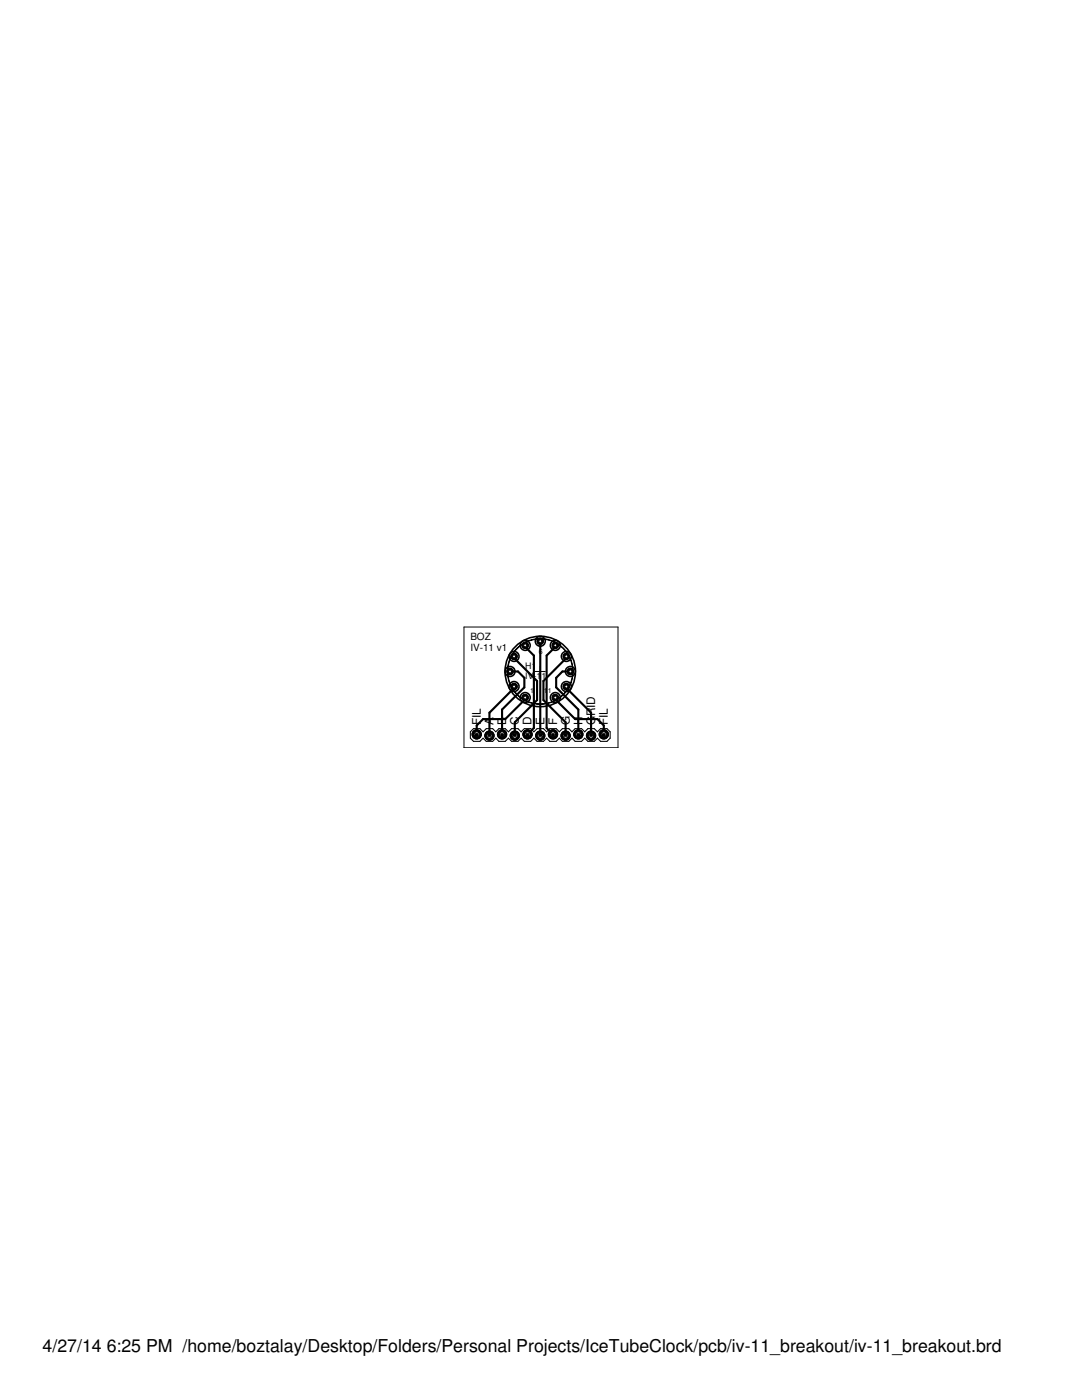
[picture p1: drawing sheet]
<svg xmlns="http://www.w3.org/2000/svg" width="216mm" height="279mm" viewBox="0 0 216 279" stroke-linecap="round" stroke-linejoin="round" font-family="sans-serif">
<path d="M102.6 131v.3l4.6 4.6v3.8l-4.5 4.4v2.7M104.8 139.2v.4l-4 3.9h-4.4l-1.3 1.3v1.8M110.8 139.2v.4l4 3.9h4.4l1.3 1.3v1.8M113 131v.3l-4.6 4.6v3.8l4.5 4.4v2.7" fill="none" stroke="#000" stroke-width=".42"/>
<circle cx="95.1" cy="146.6" r=".93" fill="#000" stroke="#000" stroke-width=".2"/>
<circle cx="95.1" cy="146.6" r=".51" fill="#fff" stroke="#000" stroke-width=".2"/>
<circle cx="97.7" cy="146.8" r=".93" fill="#000" stroke="#000" stroke-width=".2"/>
<circle cx="97.7" cy="146.8" r=".51" fill="#fff" stroke="#000" stroke-width=".2"/>
<circle cx="100.2" cy="146.6" r=".93" fill="#000" stroke="#000" stroke-width=".2"/>
<circle cx="100.2" cy="146.6" r=".51" fill="#fff" stroke="#000" stroke-width=".2"/>
<circle cx="102.7" cy="146.8" r=".93" fill="#000" stroke="#000" stroke-width=".2"/>
<circle cx="102.7" cy="146.8" r=".51" fill="#fff" stroke="#000" stroke-width=".2"/>
<circle cx="105.3" cy="146.6" r=".93" fill="#000" stroke="#000" stroke-width=".2"/>
<circle cx="105.3" cy="146.6" r=".51" fill="#fff" stroke="#000" stroke-width=".2"/>
<circle cx="107.8" cy="146.8" r=".93" fill="#000" stroke="#000" stroke-width=".2"/>
<circle cx="107.8" cy="146.8" r=".51" fill="#fff" stroke="#000" stroke-width=".2"/>
<circle cx="110.3" cy="146.6" r=".93" fill="#000" stroke="#000" stroke-width=".2"/>
<circle cx="110.3" cy="146.6" r=".51" fill="#fff" stroke="#000" stroke-width=".2"/>
<circle cx="112.9" cy="146.8" r=".93" fill="#000" stroke="#000" stroke-width=".2"/>
<circle cx="112.9" cy="146.8" r=".51" fill="#fff" stroke="#000" stroke-width=".2"/>
<circle cx="115.4" cy="146.6" r=".93" fill="#000" stroke="#000" stroke-width=".2"/>
<circle cx="115.4" cy="146.6" r=".51" fill="#fff" stroke="#000" stroke-width=".2"/>
<circle cx="117.9" cy="146.8" r=".93" fill="#000" stroke="#000" stroke-width=".2"/>
<circle cx="117.9" cy="146.8" r=".51" fill="#fff" stroke="#000" stroke-width=".2"/>
<circle cx="120.5" cy="146.6" r=".93" fill="#000" stroke="#000" stroke-width=".2"/>
<circle cx="120.5" cy="146.6" r=".51" fill="#fff" stroke="#000" stroke-width=".2"/>
<circle cx="110.8" cy="139.2" r=".64" fill="#000" stroke="#000" stroke-width=".2"/>
<circle cx="110.8" cy="139.2" r=".3" fill="#fff" stroke="#000" stroke-width=".2"/>
<circle cx="113" cy="137" r=".64" fill="#000" stroke="#000" stroke-width=".2"/>
<circle cx="113" cy="137" r=".3" fill="#fff" stroke="#000" stroke-width=".2"/>
<circle cx="113.8" cy="134" r=".64" fill="#000" stroke="#000" stroke-width=".2"/>
<circle cx="113.8" cy="134" r=".3" fill="#fff" stroke="#000" stroke-width=".2"/>
<circle cx="113" cy="131" r=".64" fill="#000" stroke="#000" stroke-width=".2"/>
<circle cx="113" cy="131" r=".3" fill="#fff" stroke="#000" stroke-width=".2"/>
<circle cx="110.8" cy="128.8" r=".64" fill="#000" stroke="#000" stroke-width=".2"/>
<circle cx="110.8" cy="128.8" r=".3" fill="#fff" stroke="#000" stroke-width=".2"/>
<circle cx="107.8" cy="128" r=".64" fill="#000" stroke="#000" stroke-width=".2"/>
<circle cx="107.8" cy="128" r=".3" fill="#fff" stroke="#000" stroke-width=".2"/>
<circle cx="104.8" cy="128.8" r=".64" fill="#000" stroke="#000" stroke-width=".2"/>
<circle cx="104.8" cy="128.8" r=".3" fill="#fff" stroke="#000" stroke-width=".2"/>
<circle cx="102.6" cy="131" r=".64" fill="#000" stroke="#000" stroke-width=".2"/>
<circle cx="102.6" cy="131" r=".3" fill="#fff" stroke="#000" stroke-width=".2"/>
<circle cx="101.8" cy="134" r=".64" fill="#000" stroke="#000" stroke-width=".2"/>
<circle cx="101.8" cy="134" r=".3" fill="#fff" stroke="#000" stroke-width=".2"/>
<circle cx="102.6" cy="137" r=".64" fill="#000" stroke="#000" stroke-width=".2"/>
<circle cx="102.6" cy="137" r=".3" fill="#fff" stroke="#000" stroke-width=".2"/>
<circle cx="104.8" cy="139.2" r=".64" fill="#000" stroke="#000" stroke-width=".2"/>
<circle cx="104.8" cy="139.2" r=".3" fill="#fff" stroke="#000" stroke-width=".2"/>
<path d="M101.8 134h1.6l1.2 1.3v1.9l-4.4 4.4v5M102.6 137v.3l-4.9 4.9v4.6M104.8 128.8v.3l1.7 1.7v14.5l-1.2 1.3M107.8 128v18.8M110.8 128.8v.3l-1.7 1.7v14.5l1.2 1.3M113 137v.3l4.9 4.9v4.6M113.8 134h-1.6l-1.2 1.3v1.9l4.4 4.4v5" fill="none" stroke="#000" stroke-width=".42"/>
<circle cx="95.1" cy="146.6" r=".93" fill="#000" stroke="#000" stroke-width=".2"/>
<circle cx="95.1" cy="146.6" r=".51" fill="#fff" stroke="#000" stroke-width=".2"/>
<circle cx="97.7" cy="146.8" r=".93" fill="#000" stroke="#000" stroke-width=".2"/>
<circle cx="97.7" cy="146.8" r=".51" fill="#fff" stroke="#000" stroke-width=".2"/>
<circle cx="100.2" cy="146.6" r=".93" fill="#000" stroke="#000" stroke-width=".2"/>
<circle cx="100.2" cy="146.6" r=".51" fill="#fff" stroke="#000" stroke-width=".2"/>
<circle cx="102.7" cy="146.8" r=".93" fill="#000" stroke="#000" stroke-width=".2"/>
<circle cx="102.7" cy="146.8" r=".51" fill="#fff" stroke="#000" stroke-width=".2"/>
<circle cx="105.3" cy="146.6" r=".93" fill="#000" stroke="#000" stroke-width=".2"/>
<circle cx="105.3" cy="146.6" r=".51" fill="#fff" stroke="#000" stroke-width=".2"/>
<circle cx="107.8" cy="146.8" r=".93" fill="#000" stroke="#000" stroke-width=".2"/>
<circle cx="107.8" cy="146.8" r=".51" fill="#fff" stroke="#000" stroke-width=".2"/>
<circle cx="110.3" cy="146.6" r=".93" fill="#000" stroke="#000" stroke-width=".2"/>
<circle cx="110.3" cy="146.6" r=".51" fill="#fff" stroke="#000" stroke-width=".2"/>
<circle cx="112.9" cy="146.8" r=".93" fill="#000" stroke="#000" stroke-width=".2"/>
<circle cx="112.9" cy="146.8" r=".51" fill="#fff" stroke="#000" stroke-width=".2"/>
<circle cx="115.4" cy="146.6" r=".93" fill="#000" stroke="#000" stroke-width=".2"/>
<circle cx="115.4" cy="146.6" r=".51" fill="#fff" stroke="#000" stroke-width=".2"/>
<circle cx="117.9" cy="146.8" r=".93" fill="#000" stroke="#000" stroke-width=".2"/>
<circle cx="117.9" cy="146.8" r=".51" fill="#fff" stroke="#000" stroke-width=".2"/>
<circle cx="120.5" cy="146.6" r=".93" fill="#000" stroke="#000" stroke-width=".2"/>
<circle cx="120.5" cy="146.6" r=".51" fill="#fff" stroke="#000" stroke-width=".2"/>
<circle cx="110.8" cy="139.2" r=".64" fill="#000" stroke="#000" stroke-width=".2"/>
<circle cx="110.8" cy="139.2" r=".3" fill="#fff" stroke="#000" stroke-width=".2"/>
<circle cx="113" cy="137" r=".64" fill="#000" stroke="#000" stroke-width=".2"/>
<circle cx="113" cy="137" r=".3" fill="#fff" stroke="#000" stroke-width=".2"/>
<circle cx="113.8" cy="134" r=".64" fill="#000" stroke="#000" stroke-width=".2"/>
<circle cx="113.8" cy="134" r=".3" fill="#fff" stroke="#000" stroke-width=".2"/>
<circle cx="113" cy="131" r=".64" fill="#000" stroke="#000" stroke-width=".2"/>
<circle cx="113" cy="131" r=".3" fill="#fff" stroke="#000" stroke-width=".2"/>
<circle cx="110.8" cy="128.8" r=".64" fill="#000" stroke="#000" stroke-width=".2"/>
<circle cx="110.8" cy="128.8" r=".3" fill="#fff" stroke="#000" stroke-width=".2"/>
<circle cx="107.8" cy="128" r=".64" fill="#000" stroke="#000" stroke-width=".2"/>
<circle cx="107.8" cy="128" r=".3" fill="#fff" stroke="#000" stroke-width=".2"/>
<circle cx="104.8" cy="128.8" r=".64" fill="#000" stroke="#000" stroke-width=".2"/>
<circle cx="104.8" cy="128.8" r=".3" fill="#fff" stroke="#000" stroke-width=".2"/>
<circle cx="102.6" cy="131" r=".64" fill="#000" stroke="#000" stroke-width=".2"/>
<circle cx="102.6" cy="131" r=".3" fill="#fff" stroke="#000" stroke-width=".2"/>
<circle cx="101.8" cy="134" r=".64" fill="#000" stroke="#000" stroke-width=".2"/>
<circle cx="101.8" cy="134" r=".3" fill="#fff" stroke="#000" stroke-width=".2"/>
<circle cx="102.6" cy="137" r=".64" fill="#000" stroke="#000" stroke-width=".2"/>
<circle cx="102.6" cy="137" r=".3" fill="#fff" stroke="#000" stroke-width=".2"/>
<circle cx="104.8" cy="139.2" r=".64" fill="#000" stroke="#000" stroke-width=".2"/>
<circle cx="104.8" cy="139.2" r=".3" fill="#fff" stroke="#000" stroke-width=".2"/>
<path d="M103.1 129.3a6.6 6.6 0 0 1 10.4 1.4 6.6 6.6 0 0 1-4 9.7 6.6 6.6 0 0 1-8.3-6.4h.1a6.5 6.5 0 0 1 9.5-5.7 6.5 6.5 0 0 1 .7 11 6.5 6.5 0 0 1-10.1-4.6 6 6 0 0 1 1.7-5.4z" fill-rule="evenodd" fill="#000" stroke="#000" stroke-width=".2"/>
<path d="M94.5 145.4h1.3l.6 .6 .6-.6h1.3l.6 .6 .6-.6h1.3l.7 .6 .6-.6h1.3l.6 .6 .6-.6h1.3l.6 .6 .7-.6h1.2l.7 .6 .6-.6h1.3l.6 .6 .6-.6h1.3l.6 .6 .7-.6h1.2l.7 .6 .6-.6h1.3l.6 .6 .6-.6h1.3l.7 .6v1.3l-.7 .7h-1.3l-.6-.7-.6 .7h-1.3l-.6-.7-.7 .7h-1.2l-.7-.7-.6 .7h-1.3l-.6-.7-.6 .7h-1.3l-.6-.7-.7 .7h-1.2l-.7-.7-.6 .7h-1.3l-.6-.7-.6 .7h-1.3l-.6-.7-.7 .7h-1.3l-.6-.7-.6 .7h-1.3l-.6-.7-.6 .7h-1.3l-.6-.7v-1.3z" fill="none" stroke="#000" stroke-width=".21"/>
<g fill="none" stroke="#000" stroke-width=".32">
<circle cx="101.8" cy="134" r=".99"/>
<circle cx="102.6" cy="137" r=".99"/>
<circle cx="102.6" cy="131" r=".99"/>
<circle cx="104.8" cy="139.2" r=".99"/>
<circle cx="104.8" cy="128.8" r=".99"/>
<circle cx="107.8" cy="134" r="7"/>
<circle cx="107.8" cy="128" r=".99"/>
<circle cx="110.8" cy="128.8" r=".99"/>
<circle cx="110.8" cy="139.2" r=".99"/>
<circle cx="113" cy="131" r=".99"/>
<circle cx="113" cy="137" r=".99"/>
<circle cx="113.8" cy="134" r=".99"/>
</g>
<path d="M94.9 146.4h.5v.5h-.5zM97.4 146.4h.5v.5h-.5zM99.9 146.4h.5v.5h-.5zM102.5 146.4h.5v.5h-.5zM105 146.4h.5v.5h-.5zM107.5 146.4h.6v.5h-.6zM110.1 146.4h.5v.5h-.5zM112.6 146.4h.5v.5h-.5zM115.1 146.4h.6v.5h-.6zM117.7 146.4h.5v.5h-.5zM120.2 146.4h.5v.5h-.5z" fill="#000" stroke="#000" stroke-width=".2"/>
<path d="M92.6 125.1h30.7v24.1h-30.7zM106.8 134h2M107.8 133v2M94.8 146.7h.6M95.1 146.4v.6" fill="none" stroke="#000" stroke-width=".2"/>
<g font-size="3.5">
<text x="8.5" y="269.9">4/27/14</text>
<text x="21.3" y="269.9">6:25 PM /home/boztalay/Desktop/Folders/Personal Projects/IceTubeClock/pcb/iv-11_breakout/iv-11_breakout.brd</text>
</g>
<g font-size="2.3">
<text x="118.8" y="143" transform="rotate(-90 118.8 143)">RID</text>
<text x="95.9" y="144.8" transform="rotate(-90 95.9 144.8)">FIL</text>
<text x="98.5" y="144.8" transform="rotate(-90 98.5 144.8)">A</text>
<text x="101" y="144.8" transform="rotate(-90 101 144.8)">B</text>
<text x="103.6" y="144.8" transform="rotate(-90 103.6 144.8)">C</text>
<text x="106.1" y="144.8" transform="rotate(-90 106.1 144.8)">D</text>
<text x="108.6" y="144.8" transform="rotate(-90 108.6 144.8)">E</text>
<text x="111.2" y="144.8" transform="rotate(-90 111.2 144.8)">F</text>
<text x="113.7" y="144.8" transform="rotate(-90 113.7 144.8)">G</text>
<text x="116.2" y="144.8" transform="rotate(-90 116.2 144.8)">H</text>
<text x="118.8" y="144.8" transform="rotate(-90 118.8 144.8)">G</text>
<text x="121.3" y="144.8" transform="rotate(-90 121.3 144.8)">FIL</text>
</g>
<g font-size="2">
<text x="93.9" y="127.8">BOZ</text>
<text x="93.9" y="130">IV-11 v1</text>
</g>
<g font-size="1.8">
<text x="104.8" y="133.5">H1</text>
<text x="104.8" y="135.5">IV-1</text>
<text x="108.1" y="135.5">1</text>
</g>
<g font-size="1.4">
<text x="107.5" y="130.6">6</text>
<text x="105.8" y="138.2">1</text>
<text x="108.5" y="138.2">1</text>
<text x="109.3" y="138.2">1</text>
</g>
</svg>
